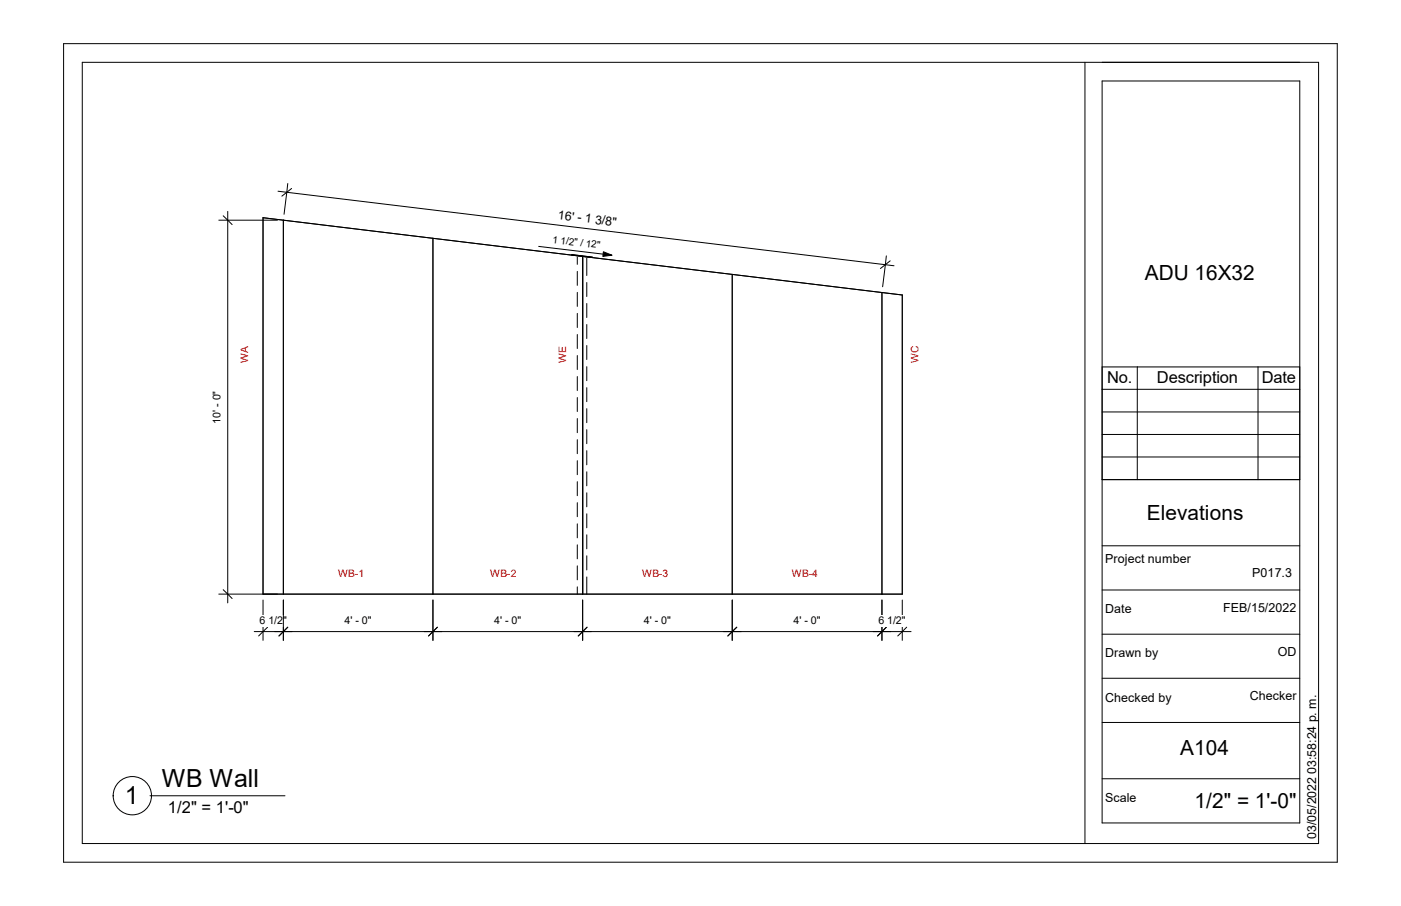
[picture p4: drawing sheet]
<svg xmlns="http://www.w3.org/2000/svg" width="432mm" height="279mm" viewBox="0 0 432 279" stroke-linecap="round" stroke-linejoin="round" font-family="sans-serif">
<g fill="none" stroke="#000" stroke-width=".31">
<path d="M81.1 67.1l197 23.9v92.2h-197zM87.3 67.9v115.3M133.4 73.5v109.7M176.3 78.7l6.2 .7M177.9 79.3v2.2M179.2 79l.4 .1v104.1M180.8 79.6v5.4M177.9 83.7v4.3M177.9 90.2v4.3M177.9 96.6v4.4M180.8 87.1v4.3M180.8 93.6v4.3"/>
<path d="M225.7 84.6v98.6M271.8 90.2v93M177.9 103.2v4.3M177.9 109.6v4.4M177.9 116.1v4.3M180.8 100.1v4.3M180.8 106.6v4.3M180.8 113.1v4.3M180.8 119.5v4.4M177.9 122.6v4.3M177.9 129.1v4.3M177.9 135.6v4.3"/>
<path d="M180.8 126v4.3M180.8 132.5v4.3M180.8 139v4.3M177.9 142.1v4.3M177.9 148.5v4.4M177.9 155v4.3M180.8 145.5v4.3M180.8 152v4.3M180.8 158.5v4.3M177.9 161.5v4.4M177.9 168v4.3M177.9 174.5v4.3"/>
<path d="M180.8 164.9v4.3M180.8 171.4v4.4M180.8 177.9v5.3M177.9 181v2.2"/>
</g>
<g fill="#fff">
<path d="M104.2 175.1h5.2v3.6h-5.2z"/>
<path d="M109.4 175.1h1.1v3.6h-1.1z"/>
<path d="M110.5 175.1h1.7v3.6h-1.7z"/>
<path d="M151.1 175.1h5.2v3.6h-5.2z"/>
<path d="M156.3 175.1h1.1v3.6h-1.1z"/>
<path d="M157.4 175.1h1.7v3.6h-1.7z"/>
<path d="M197.9 175.1h5.2v3.6h-5.2z"/>
<path d="M203.1 175.1h1.1v3.6h-1.1z"/>
<path d="M204.2 175.1h1.8v3.6h-1.8z"/>
<path d="M244.1 175.1h5.2v3.6h-5.2z"/>
<path d="M249.3 175.1h1.1v3.6h-1.1z"/>
<path d="M250.4 175.1h1.7v3.6h-1.7z"/>
</g>
<path d="M67.4 67.9h18.1M68.8 66.5l2.7 2.8M70.2 65.2v120.7M67.4 183.2h18.1M68.8 181.9l2.7 2.7" fill="none" stroke="#000" stroke-width=".31"/>
<path d="M64.9 120.5h3.8v10.2h-3.8z" fill="#fff"/>
<path d="M78.4 194.8h11.6M81.1 185v12.5M82.5 193.4l-2.8 2.7M87.3 185v12.5M88.7 193.4l-2.7 2.7" fill="none" stroke="#000" stroke-width=".31"/>
<path d="M80 189.5h8.4v3.7h-8.4z" fill="#fff"/>
<path d="M84.6 194.8h51.6M87.3 185v12.5M88.7 193.4l-2.7 2.7M133.4 185v12.5M134.8 193.4l-2.7 2.7" fill="none" stroke="#000" stroke-width=".31"/>
<path d="M106.2 189.5h8.3v3.7h-8.3z" fill="#fff"/>
<path d="M130.7 194.8h51.6M133.4 185v12.5M134.8 193.4l-2.7 2.7M179.6 185v12.5M180.9 193.4l-2.7 2.7" fill="none" stroke="#000" stroke-width=".31"/>
<path d="M152.3 189.5h8.3v3.7h-8.3z" fill="#fff"/>
<path d="M176.9 194.8h51.5M179.6 185v12.5M180.9 193.4l-2.7 2.7M225.7 185v12.5M227.1 193.4l-2.8 2.7" fill="none" stroke="#000" stroke-width=".31"/>
<path d="M198.5 189.5h8.3v3.7h-8.3z" fill="#fff"/>
<path d="M223 194.8h51.5M225.7 185v12.5M227.1 193.4l-2.8 2.7M271.8 185v12.5M273.2 193.4l-2.7 2.7" fill="none" stroke="#000" stroke-width=".31"/>
<path d="M244.6 189.5h8.3v3.7h-8.3z" fill="#fff"/>
<path d="M269.1 194.8h11.7M271.8 185v12.5M273.2 193.4l-2.7 2.7M278.1 185v12.5M279.4 193.4l-2.7 2.7" fill="none" stroke="#000" stroke-width=".31"/>
<g fill="#fff">
<path d="M270.7 189.5h8.4v3.7h-8.4z"/>
<path d="M280.2 106.6h3.6v5.4h-3.6z"/>
<path d="M73.6 106.7h3.6v5.3h-3.6z"/>
<path d="M171.6 106.7h3.6v5.3h-3.6z"/>
</g>
<path d="M85.7 59l189.8 23M88.4 59.3l-1.5 1.2M88.4 59.3l-.9 6.8M88.7 56.6l-.3 2.7M89.9 58.1l-1.5 1.2M273.2 78.9l-.3 2.7M272.9 81.6l-1.5 1.2M272.9 81.6l-.9 6.8M274.4 80.4l-1.5 1.2" fill="none" stroke="#000" stroke-width=".31"/>
<g fill="#fff">
<path d="M172.3 63.5l18.1 2.2-.7 5.3-18-2.1z"/>
<path d="M170.6 71.6l14.6 1.7-.5 4.3-14.6-1.7z"/>
</g>
<path d="M186 77.6l2.6 1.1-2.8 .4z" fill="#000" stroke="#000" stroke-width=".31"/>
<path d="M19.6 13.5h392.6v252.4h-392.6zM25.4 19.2h381v240.9h-381zM334.4 19.2v240.9M339.7 25h60.9v228.8h-60.9zM166 76l22.6 2.7M339.7 147.9h60.9M339.7 168.3h60.9M339.7 181.9h60.9M339.7 195.6h60.9M339.7 209.2h60.9M339.7 222.8h60.9M339.7 240.2h60.9" fill="none" stroke="#000" stroke-width=".31"/>
<g fill="#fff">
<path d="M340.7 243.9h9.6v4.3h-9.6z"/>
<path d="M340.7 212.9h20.4v4.4h-20.4z"/>
<path d="M340.7 199.3h16.3v4.3h-16.3z"/>
<path d="M340.7 185.7h8.1v4.3h-8.1z"/>
<path d="M340.7 170.3h26.4v4.3h-26.4z"/>
</g>
<g fill="none" stroke="#000" stroke-width=".31">
<path d="M339.7 113.2h60.9v34.7h-60.9zM350.5 113.2v34.7M387.7 113.2v34.7M339.7 134h60.9M339.7 127h60.9M339.7 120.1h60.9M339.7 140.9h60.9M46.2 245.4h41.6"/>
<circle cx="40.8" cy="245.4" r="5.9"/>
</g>
<g font-size="7.7">
<text x="49.9" y="242.6">WB Wall</text>
<text x="38.5" y="248">1</text>
</g>
<g font-size="6.4">
<text x="352.8" y="86.3">ADU 16X32</text>
<text x="353.5" y="160.4">Elevations</text>
<text x="363.7" y="232.8">A104</text>
<text x="368.2" y="249.1">1/2&quot; = 1'-0&quot;</text>
</g>
<g font-size="5.1">
<text x="341.2" y="118.2">No.</text>
<text x="356.6" y="118.2">Description</text>
<text x="388.9" y="118.2">Date</text>
<text x="51.8" y="250.8">1/2&quot; = 1'-0&quot;</text>
</g>
<g font-size="3.8">
<text x="171.9" y="67.6" transform="rotate(7 171.9 67.6)">16' - 1</text>
<text x="183.3" y="69" transform="rotate(7 183.3 69)">3/8&quot;</text>
<text x="340.7" y="173.7">Project number</text>
<text x="386" y="177.8">P017.3</text>
<text x="340.7" y="189.1">Date</text>
<text x="377" y="188.6">FEB/15/2022</text>
<text x="340.7" y="202.7">Drawn by</text>
<text x="393.9" y="202.2">OD</text>
<text x="385.2" y="215.8">Checker</text>
<text x="340.7" y="216.4">Checked by</text>
<text x="340.7" y="247.4">Scale</text>
<text x="405.7" y="258.7" transform="rotate(-90 405.7 258.7)">03/05/2022 03:58:24 p. m.</text>
</g>
<g font-size="3.3">
<text x="67.9" y="130.6" transform="rotate(-90 67.9 130.6)">10' - 0&quot;</text>
<text x="80" y="192.5">6 1/2&quot;</text>
<text x="106.2" y="192.5">4' - 0&quot;</text>
<text x="152.3" y="192.5">4' - 0&quot;</text>
<text x="198.5" y="192.5">4' - 0&quot;</text>
<text x="244.6" y="192.5">4' - 0&quot;</text>
<text x="270.7" y="192.5">6 1/2&quot;</text>
</g>
<g font-size="3.2" fill="#f00">
<text x="76.5" y="112" transform="rotate(-90 76.5 112)">WA</text>
<text x="174.5" y="112" transform="rotate(-90 174.5 112)">WE</text>
<text x="283.1" y="112" transform="rotate(-90 283.1 112)">WC</text>
<text x="104.2" y="177.9">WB-</text>
<text x="110.5" y="177.9">1</text>
<text x="151.1" y="177.9">WB</text>
<text x="156.3" y="177.9">-2</text>
<text x="197.9" y="177.9">WB</text>
<text x="203.1" y="177.9">-</text>
<text x="204.2" y="177.9">3</text>
<text x="244.1" y="177.9">WB</text>
<text x="249.3" y="177.9">-4</text>
</g>
<g font-size="3.1">
<text x="170.2" y="74.8" transform="rotate(7 170.2 74.8)">1</text>
<text x="172.7" y="75.1" transform="rotate(7 172.7 75.1)">1/2&quot; / 12&quot;</text>
</g>
</svg>
